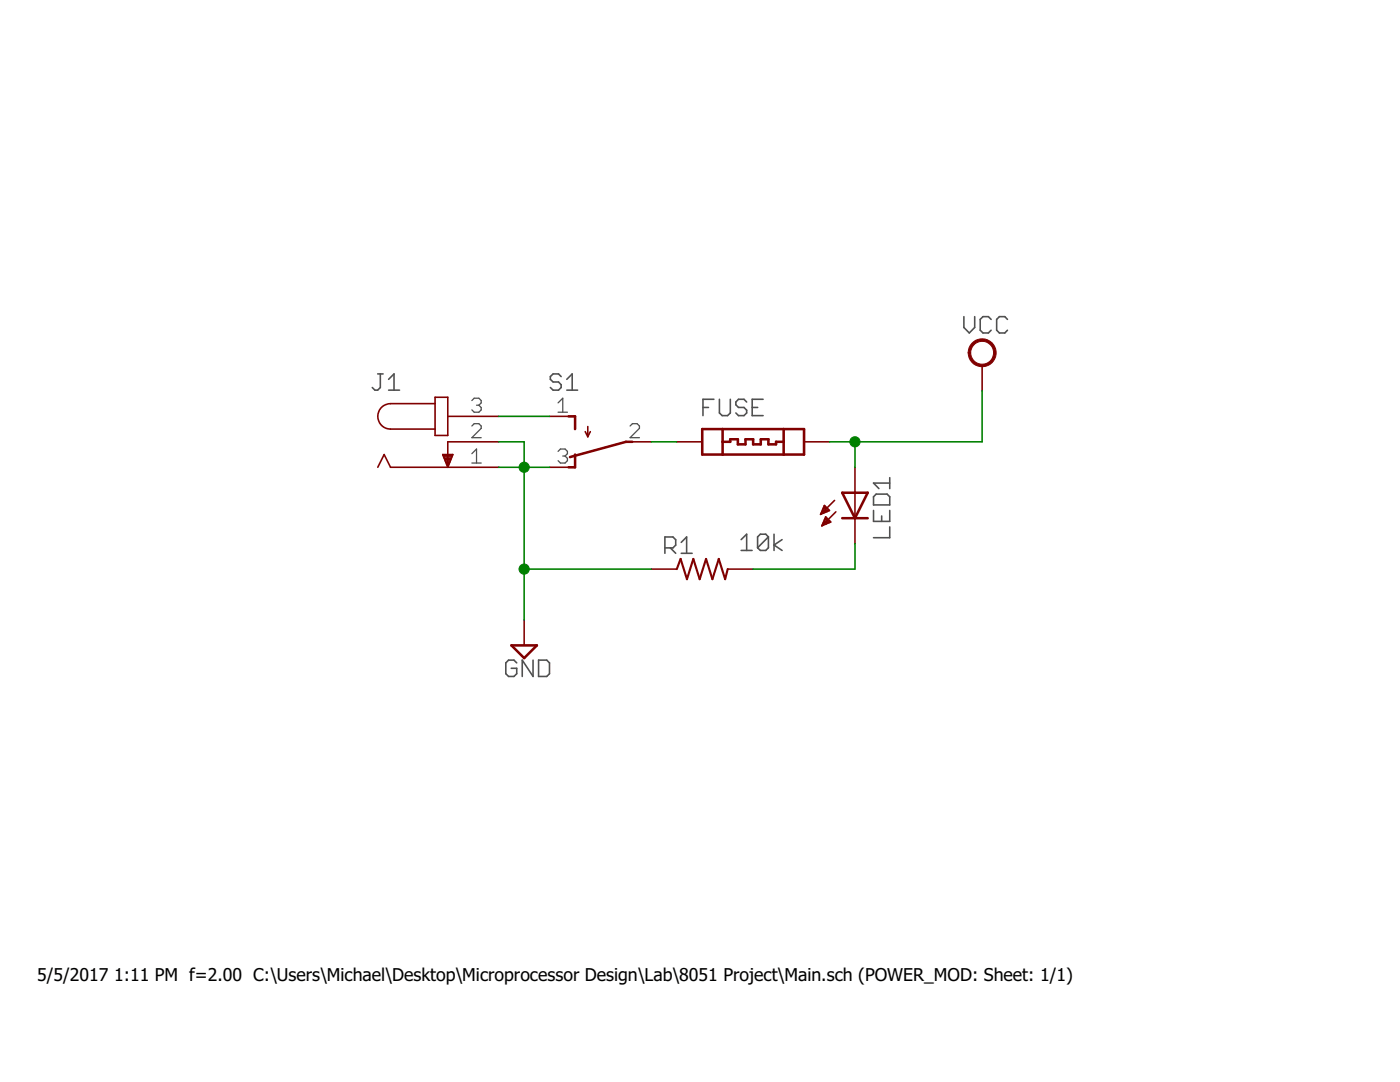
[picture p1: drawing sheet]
<svg xmlns="http://www.w3.org/2000/svg" width="279mm" height="216mm" viewBox="0 0 279 216" stroke-linecap="round" stroke-linejoin="round" font-family="sans-serif">
<g fill="none" stroke="#505050" stroke-width=".32">
<path d="M75.4 74.6h1.1M75.9 74.6v2.7l-.5 .6h-.6l-.5-.6M77.6 77.9h2.1M77.6 75.7l1-1.1v3.3M112 75.1l-.5-.5h-1.1l-.6 .5v.6l.6 .5h1.1l.5 .6v.5l-.5 .6h-1.1l-.6-.6M113.1 77.9h2.2M113.1 75.7l1.1-1.1v3.3M142.5 79.7h-2.2v3.2M143.6 79.7v2.7l.5 .5h1.1l.6-.5v-2.7M152.3 79.7h-2.2v3.2h2.2M192.4 63.2v2.1l1 1.1 1.1-1.1v-2.1M197.8 63.7l-.5-.5h-1.1l-.6 .5v2.2l.6 .5h1.1l.5-.5"/>
<path d="M201.1 63.7l-.6-.5h-1l-.6 .5v2.2l.6 .5h1l.6-.5M140.3 81.3h1.1M149 80.2l-.5-.5h-1.1l-.5 .5v.6l.5 .5h1.1l.5 .6v.5l-.5 .5h-1.1l-.5-.5M150.1 81.3h1.1M174.3 99.1l.6-.5h2.1l.6 .5v1.7h-3.3zM177.6 95.3v2.2M177.6 96.4h-3.3l1.1 1.1M132.7 109.3h1.6l.6-.5v-1.1l-.6-.6h-1.6v3.3M133.8 109.3l1.1 1.1M136 108.2l1-1.1v3.3M136 110.4h2.1M147.9 107.7l1.1-1.1v3.2"/>
<path d="M147.9 109.8h2.2M153.4 107.1v2.2l-.6 .5h-1.1l-.5-.5M153.4 107.1l-.6-.5h-1.1l-.5 .5v2.2M153.4 107.1l-2.2 2.2M154.5 106.6v3.2M156.1 107.7l-1.6 1.1 1.6 1M174.3 101.9v2.1h3.3v-2.1M176 103v1M177.6 105.1v2.2h-3.3M103.1 132.3l-.5-.6h-1.1l-.6 .6v2.1l.6 .6h1.1l.5-.6v-1.1h-1.1M106.4 131.7v3.3l-2.2-3.3v3.3M107.5 131.7h1.6l.6 .6v2.1l-.6 .6h-1.6z"/>
</g>
<path d="M94.2 79.9l.4-.4h1l.4 .4v.5l-.4 .5M94.2 85l.4-.5h1l.4 .5v.5l-1.8 1.8h1.8M94.2 92.4h1.8M94.2 90.5l.9-.9v2.8M95.1 80.9h.5M95.6 80.9l.4 .4v.5l-.4 .5h-1l-.4-.5M111.4 80.4l.9-.9v2.8M111.4 82.3h1.8M111.4 90.1l.4-.5h1l.4 .5v.4l-.4 .5M112.3 91h.5M112.8 91l.4 .5v.4l-.4 .5h-1l-.4-.5M125.8 85l.4-.5h.9l.5 .5v.5l-1.8 1.8h1.8" fill="none" stroke="#505050" stroke-width=".25"/>
<g fill="none" stroke="#800000" stroke-width=".32">
<path d="M86.8 79.3h2.6v7.6h-2.6zM196 72.9v5.1M75.4 93.2l1.3-2.5 1.2 2.5h21.6M86.8 80.5h-8.9a2.54 2.54 0 0 0-2.5 2.6 2.54 2.54 0 0 0 2.5 2.5h8.9M88.3 90.7h2.1l-1 2.5zM88.4 90.9h1.9M88.5 91.2h1.7M88.6 91.4h1.5M88.8 91.7h1.2M88.9 92h1M89 92.3h.8M89.1 92.5h.5"/>
<path d="M89.2 92.8h.3M89.3 93.1h.1M89.4 83.1h10.1M99.5 88.2h-10.1v5M109.7 83.1h5.1M109.7 93.2h5.1M116.8 86.1l.5 1M117.3 85.1v2M117.8 86.1l-.5 1M124.9 88.2h5.1M135.1 88.2h5M160.5 88.2h5"/>
<path d="M166.6 99.8l-2.8 2.8M170.6 93.2v15.3M130 113.6h5.1M145.2 113.6h5.1M163.8 102.6h.1M163.9 102.4h.5M164 102.1h1.1M164.1 104.8h.2M164.1 101.8h1.4M164.2 104.5h.7M164.2 101.5h1M164.3 104.3h1.2"/>
<path d="M164.4 101.3h.5M164.4 104h1.2M164.5 101h.2M164.5 100.9l1 1-1.7 .7zM164.5 103.7h.9M164.7 103.4h.4M164.8 103.2h.1M164.8 103.1l1 1.1-1.8 .7zM166.8 102.1l-2.8 2.8M104.6 123.7v5.1"/>
</g>
<path d="M113.5 83.1h1.3v2.5M114.8 90.7v2.5h-1.3M126.2 88.2h-1.3l-11.2 3M140.1 85.6h20.4v5.1h-20.4zM144.2 85.6v5.1M144.2 88.2h1.5v-.5h1.6v1h1.5v-1h1.5v1h1.5v-1h1.6v1h1.5v-.5h1.5M156.4 85.6v5.1M168.1 98.3h5.1l-2.6 5.1zM168.1 103.4h5.1M102.1 128.8h5l-2.5 2.5z" fill="none" stroke="#800000" stroke-width=".51"/>
<path d="M193.9 68.6a2.8 2.8 0 0 1 4.5 .3 2.8 2.8 0 0 1-1.6 4.2 2.8 2.8 0 0 1-3.6-2.7h.5a2.29 2.29 0 0 1 3.3-2.1 2.29 2.29 0 0 1 .4 3.9 2.29 2.29 0 0 1-3.6-1.4l-.1-.4h-.5a2.86 2.86 0 0 1 .7-1.8z" fill-rule="evenodd" fill="#800000" stroke="#800000" stroke-width=".2"/>
<path d="M135.1 113.6l.7-2.1 1.3 4.1 1.3-4.1 1.2 4.1 1.3-4.1 1.3 4.1 1.2-4.1 1.3 4.1 .5-2" fill="none" stroke="#800000" stroke-width=".42"/>
<path d="M196 78v10.2h-30.5M99.5 88.2h5.1v35.5M99.5 93.2h10.2M99.5 83.1h10.2M130 88.2h5.1M170.6 88.2v5M104.6 113.6h25.4M170.6 108.5v5.1h-20.3" fill="none" stroke="#008000" stroke-width=".32"/>
<g fill="#008000" stroke="#008000" stroke-width=".2">
<circle cx="170.6" cy="88.2" r="1.02"/>
<circle cx="104.6" cy="93.2" r="1.02"/>
<circle cx="104.6" cy="113.6" r="1.02"/>
</g>
<g font-size="3.5">
<text x="7.4" y="195.8">5/5/2017</text>
<text x="22.8" y="195.8">1:11 PM f=2.00 C:\Users\Michael\Desktop\Microprocessor Design\Lab\8051 Project\Main.sch (POWER_MOD: Sheet: 1/1)</text>
</g>
</svg>
